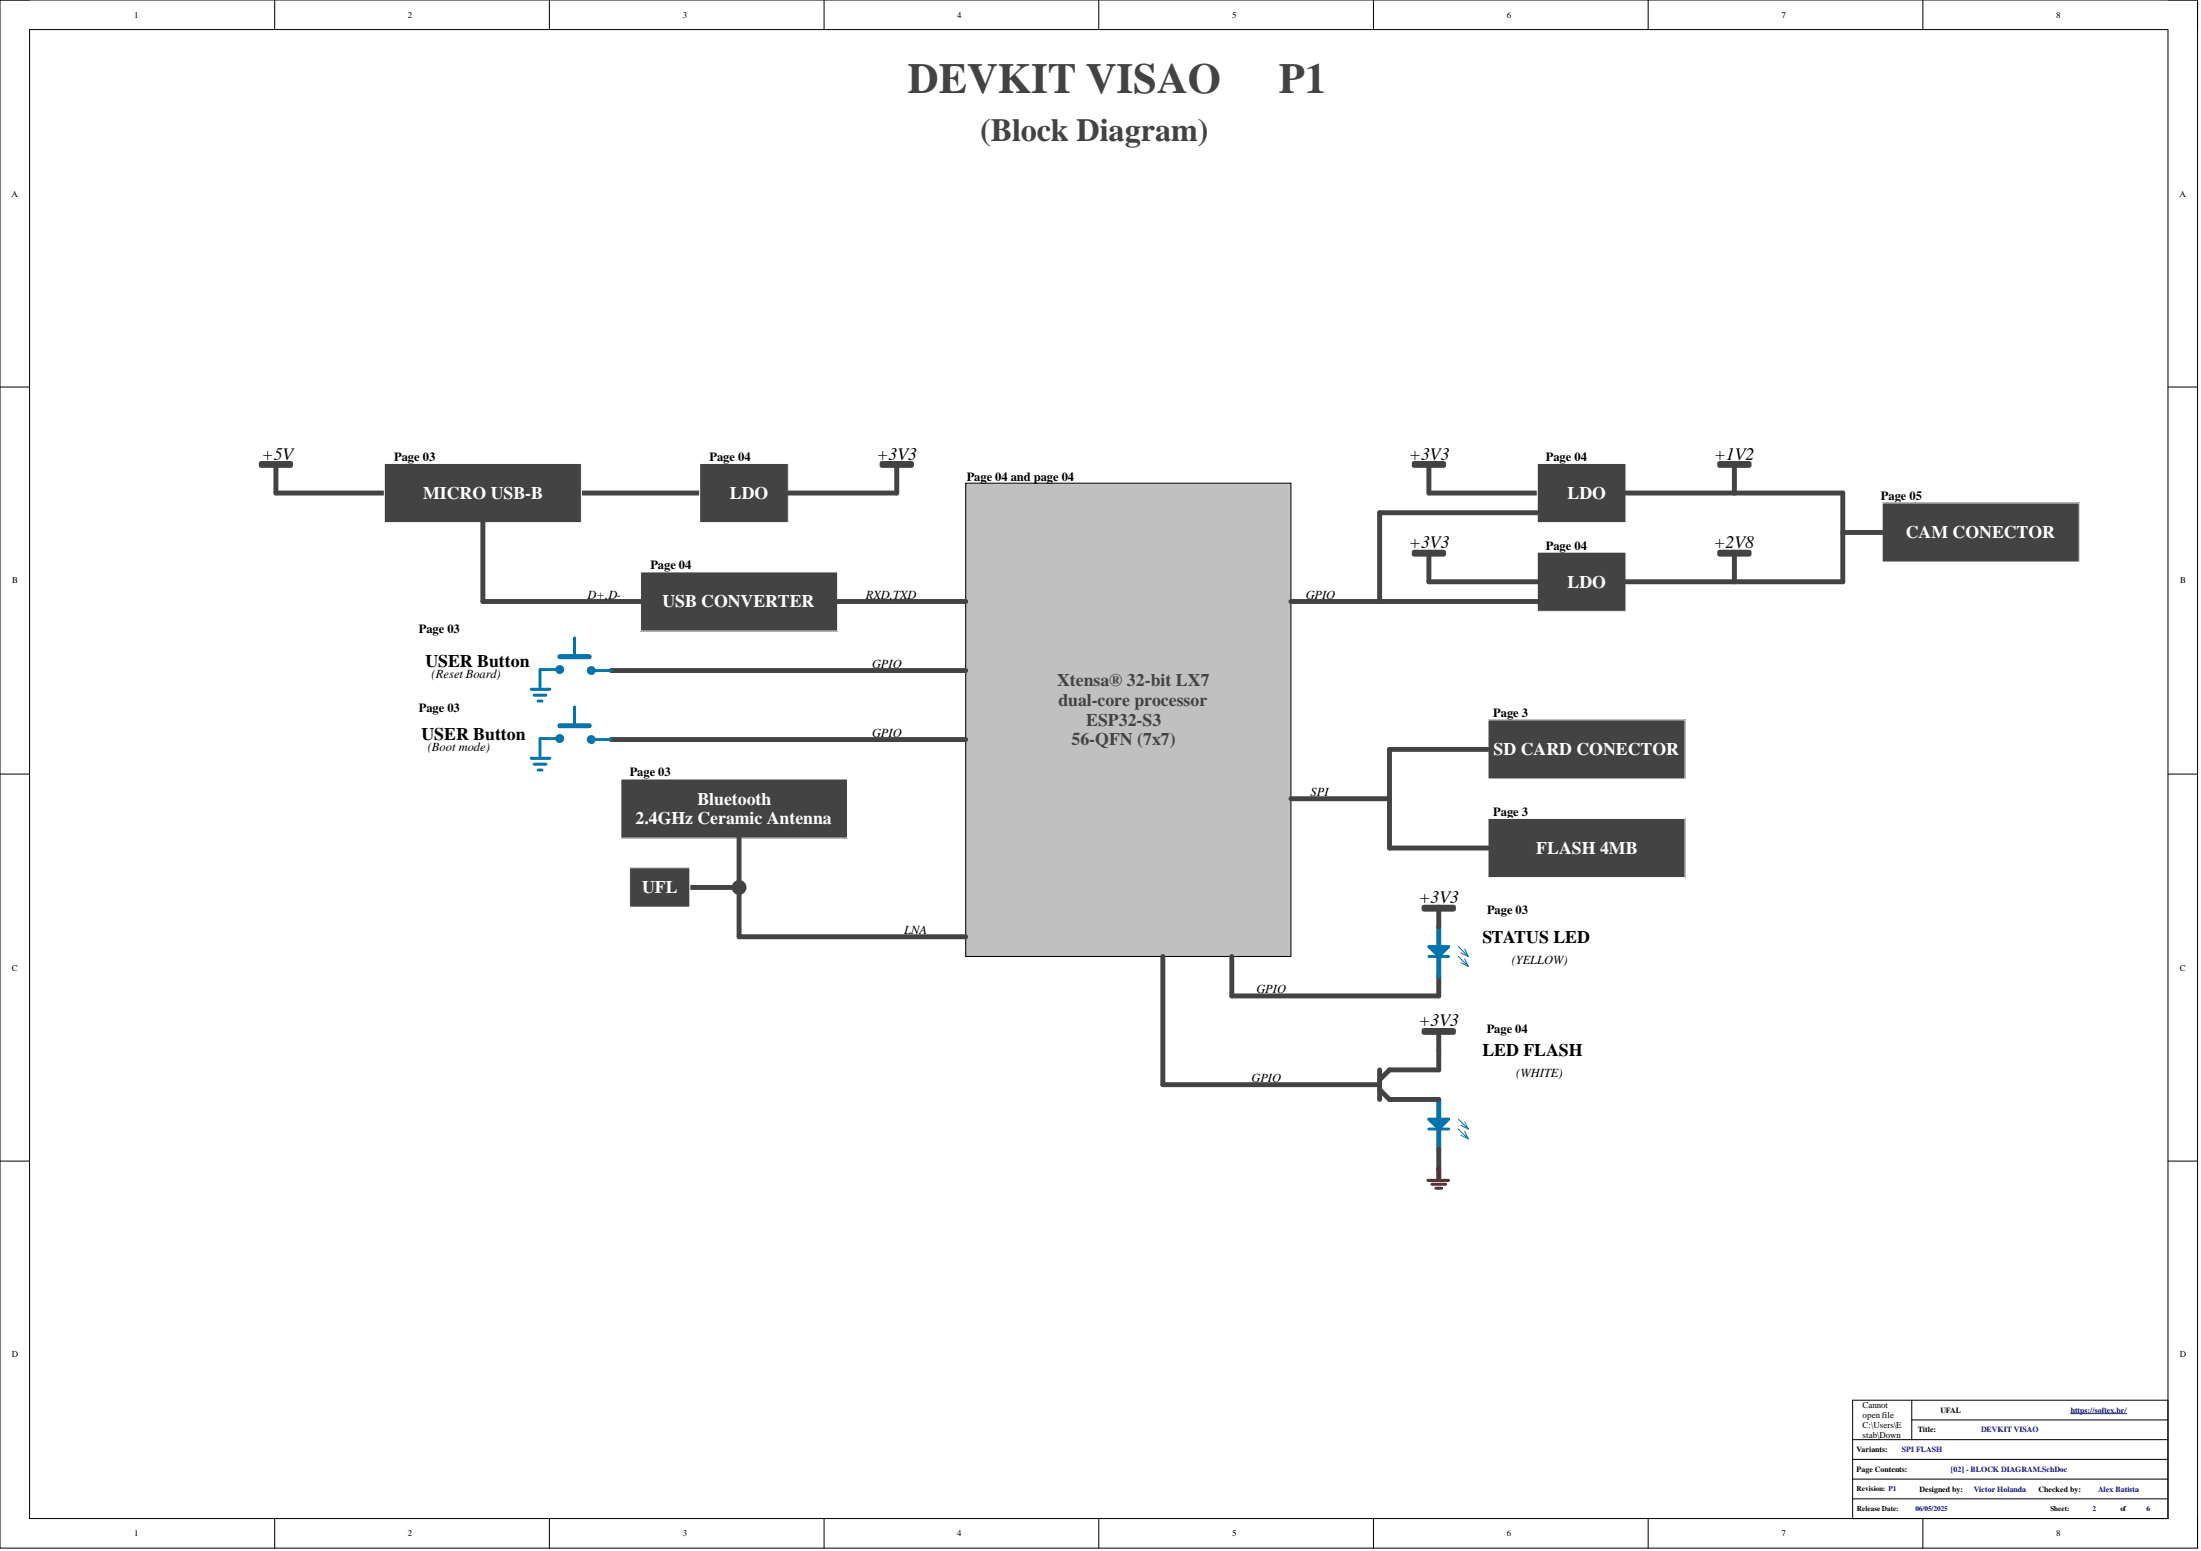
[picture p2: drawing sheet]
<svg xmlns="http://www.w3.org/2000/svg" width="566mm" height="399mm" viewBox="0 0 566 399" stroke-linecap="round" stroke-linejoin="round" font-family="sans-serif">
<g fill="none" stroke="#000" stroke-width=".26">
<path d="M0 0h565.3v398.3h-565.3zM0 0h7.6M70.7 0v7.6M141.3 0v7.6M212 0v7.6M282.7 0v7.6M353.3 0v7.6M424 0v7.6M494.7 0v7.6M557.7 0h7.6v7.6M7.6 7.6h550.1v383h-550.1zM0 99.6h7.6"/>
<path d="M557.7 99.6h7.6M0 199.1h7.6M557.7 199.1h7.6M0 298.7h7.6M557.7 298.7h7.6M70.7 390.6v7.7M141.3 390.6v7.7M212 390.6v7.7M282.7 390.6v7.7M353.3 390.6v7.7M424 390.6v7.7M494.7 390.6v7.7"/>
<path d="M565.3 390.6v7.7"/>
</g>
<path d="M71 119.2v7.6h27.9M149.6 126.8h30.4M366.3 233.4h7.6M366.3 233.9h7.6M370.1 233.4v5M370.1 251.1v5.1h-53.2" fill="none" stroke="#434343" stroke-width="1.3"/>
<path d="M370.1 238.4v12.7" fill="none" stroke="#0075ad" stroke-width="1.3"/>
<path d="M367.6 246.1h5.1M367.6 243.5h5.1l-2.6 2.6z" fill="none" stroke="#0075ad" stroke-width=".76"/>
<path d="M375.2 243.5l2.5 2.6M375.2 246.1l2.5 2.5M375.8 245.1l1.9 1M375.8 247.6l1.9 1M376.8 244.2l.9 1.9M376.8 246.7l.9 1.9" fill="none" stroke="#0075ad" stroke-width=".26"/>
<path d="M98.9 119.2h50.7v15.2h-50.7z" fill-rule="evenodd" fill="#434343"/>
<path d="M98.9 119.2h50.7v15.2h-50.7z" fill="none" stroke="#fff" stroke-width=".26"/>
<path d="M67.2 119.2h7.6M67.2 119.7h7.6" fill="none" stroke="#434343" stroke-width="1.3"/>
<path d="M367.6 243.5h5.1l-2.6 2.6z" fill="#0075ad"/>
<path d="M367.6 243.5h5.1l-2.6 2.6z" fill="none" stroke="#0075ad" stroke-width=".26"/>
<path d="M476.6 370.4h81.1M476.6 375.4h81.1M476.6 360.2h81.1v30.4h-81.1zM491.8 365.3h65.9M491.8 360.2v10.2M476.6 380.5h81.1M476.6 385.6h81.1" fill="none" stroke="#000" stroke-width=".26"/>
<path d="M532.7 363.6h14.3" fill="none" stroke="#000080" stroke-width=".26"/>
<path d="M180 119.2h22.8v15.2h-22.8z" fill-rule="evenodd" fill="#434343"/>
<path d="M180 119.2h22.8v15.2h-22.8z" fill="none" stroke="#fff" stroke-width=".26"/>
<path d="M226.9 119.2h7.6M226.9 119.7h7.6M230.7 119.2v7.6h-27.9" fill="none" stroke="#434343" stroke-width="1.3"/>
<path d="M164.8 147.1h50.7v15.2h-50.7z" fill-rule="evenodd" fill="#434343"/>
<path d="M164.8 147.1h50.7v15.2h-50.7z" fill="none" stroke="#fff" stroke-width=".26"/>
<path d="M363.8 119.2h7.6M363.8 119.7h7.6M367.6 119.2v7.6h27.9M124.2 133.2v21.5h40.6" fill="none" stroke="#434343" stroke-width="1.3"/>
<path d="M484.2 129.4h50.7v15.2h-50.7z" fill-rule="evenodd" fill="#434343"/>
<path d="M484.2 129.4h50.7v15.2h-50.7z" fill="none" stroke="#fff" stroke-width=".26"/>
<path d="M395.5 119.2h22.8v15.2h-22.8z" fill-rule="evenodd" fill="#434343"/>
<path d="M395.5 119.2h22.8v15.2h-22.8z" fill="none" stroke="#fff" stroke-width=".26"/>
<path d="M442.4 119.2h7.6M442.4 119.7h7.6M446.2 119.2v7.6h-27.9" fill="none" stroke="#434343" stroke-width="1.3"/>
<path d="M395.5 142.1h22.8v15.2h-22.8z" fill-rule="evenodd" fill="#434343"/>
<path d="M395.5 142.1h22.8v15.2h-22.8z" fill="none" stroke="#fff" stroke-width=".26"/>
<path d="M446.2 126.8h27.9v22.9h-55.8M474.1 137h10.1M442.4 142.1h7.6M442.4 142.6h7.6M446.2 142.1v7.6" fill="none" stroke="#434343" stroke-width="1.3"/>
<path d="M248.4 124.3h83.7v121.8h-83.7z" fill-rule="evenodd" fill="#c0c0c0"/>
<path d="M248.4 124.3h83.7v121.8h-83.7z" fill="none" stroke="#000" stroke-width=".26"/>
<path d="M159.7 200.4h58.3v15.2h-58.3z" fill-rule="evenodd" fill="#434343"/>
<path d="M159.7 200.4h58.3v15.2h-58.3z" fill="none" stroke="#fff" stroke-width=".26"/>
<path d="M190.1 215.6v25.4M177.5 228.3h12.6" fill="none" stroke="#434343" stroke-width="1.3"/>
<circle cx="190.1" cy="228.3" r="1.27" fill="#434343"/>
<circle cx="190.1" cy="228.3" r="1.27" fill="none" stroke="#434343" stroke-width="1.3"/>
<path d="M162 223.2h15.5v10.2h-15.5z" fill-rule="evenodd" fill="#434343"/>
<path d="M162 223.2h15.5v10.2h-15.5z" fill="none" stroke="#fff" stroke-width=".26"/>
<path d="M190.1 241h58.3" fill="none" stroke="#434343" stroke-width="1.3"/>
<path d="M382.8 185.2h50.7v15.2h-50.7z" fill-rule="evenodd" fill="#434343"/>
<path d="M382.8 185.2h50.7v15.2h-50.7z" fill="none" stroke="#fff" stroke-width=".26"/>
<path d="M382.8 210.5h50.7v15.3h-50.7z" fill-rule="evenodd" fill="#434343"/>
<path d="M382.8 210.5h50.7v15.3h-50.7z" fill="none" stroke="#fff" stroke-width=".26"/>
<path d="M215.5 154.7h32.9M332.1 154.7h63.4M382.8 192.8h-25.4v12.7h-25.3M357.4 218.2h25.4M366.3 265.1h7.6M366.3 265.6h7.6M370.1 265.1v5.1" fill="none" stroke="#434343" stroke-width="1.3"/>
<path d="M370.1 282.8v12.7" fill="none" stroke="#0075ad" stroke-width="1.3"/>
<path d="M367.6 290.4h5.1M367.6 287.9h5.1l-2.6 2.5z" fill="none" stroke="#0075ad" stroke-width=".76"/>
<path d="M375.2 287.9l2.5 2.5M375.2 290.4l2.5 2.6M375.8 289.5l1.9 .9M375.8 292l1.9 1M376.8 288.5l.9 1.9M376.8 291.1l.9 1.9" fill="none" stroke="#0075ad" stroke-width=".26"/>
<path d="M367.6 287.9h5.1l-2.6 2.5z" fill="#0075ad"/>
<path d="M367.6 287.9h5.1l-2.6 2.5z" fill="none" stroke="#0075ad" stroke-width=".26"/>
<path d="M157.2 190.2h91.2M299.1 246.1v32.9h55.8M316.9 246.1v10.1M354.9 275.2v7.6M370.1 270.2v5h-12.7l-2.5 2.6M354.9 280.3l2.5 2.5h12.7M370.1 295.5v5.1" fill="none" stroke="#434343" stroke-width="1.3"/>
<path d="M367.3 303.6h5.4M368.3 304.7h3.6M369.4 305.7h1.5" fill="none" stroke="#980000" stroke-width=".76"/>
<path d="M370.1 300.6v2.5" fill="none" stroke="#980000" stroke-width="1.3"/>
<path d="M144 186.7h7.6" fill="none" stroke="#0075ad" stroke-width="1.3"/>
<path d="M152.1 190.2h5.1" fill="none" stroke="#0075ad" stroke-width=".76"/>
<circle cx="152.1" cy="190.2" r=".76" fill="#0075ad"/>
<g fill="none" stroke="#0075ad" stroke-width=".76">
<path d="M138.9 190h5.1"/>
<circle cx="152.1" cy="190.2" r=".76"/>
</g>
<circle cx="144" cy="190" r=".76" fill="#0075ad"/>
<g fill="none" stroke="#0075ad" stroke-width=".76">
<path d="M152.1 172.5h5.1M136.6 195.1h4.9M137.4 196.6h3M138.4 198.1h1M138.9 190v4.8M147.8 181.9v4.8"/>
<circle cx="144" cy="190" r=".76"/>
</g>
<path d="M157.2 172.5h91.2" fill="none" stroke="#434343" stroke-width="1.3"/>
<path d="M144 168.9h7.6" fill="none" stroke="#0075ad" stroke-width="1.3"/>
<circle cx="152.1" cy="172.5" r=".76" fill="#0075ad"/>
<g fill="none" stroke="#0075ad" stroke-width=".76">
<path d="M138.9 172.2h5.1"/>
<circle cx="152.1" cy="172.5" r=".76"/>
</g>
<circle cx="144" cy="172.2" r=".76" fill="#0075ad"/>
<g fill="none" stroke="#0075ad" stroke-width=".76">
<path d="M136.6 177.3h4.9M137.4 178.8h3M138.9 172.2v4.9M147.8 164.1v4.8M138.4 180.4h1"/>
<circle cx="144" cy="172.2" r=".76"/>
</g>
<path d="M395.5 131.9h-40.6v22.8M363.8 142.1h7.6M363.8 142.6h7.6M367.6 142.1v7.6h27.9M357.4 205.5v12.7" fill="none" stroke="#434343" stroke-width="1.3"/>
<g font-size="11" fill="#434343">
<text x="233.6" y="24">DEVKIT VISAO</text>
<text x="329" y="24">P1</text>
</g>
<text font-size="8.3" fill="#434343" x="252.2" y="36.3">(Block Diagram)</text>
<g font-size="4.6">
<text x="67.3" y="118.2">+5V</text>
<text x="225.5" y="118.2">+3V3</text>
<text x="362.5" y="118.2">+3V3</text>
<text x="440.9" y="118.2">+1V2</text>
<text x="362.5" y="141">+3V3</text>
<text x="440.8" y="141">+2V8</text>
<text x="109.4" y="171.5">USER Button</text>
<text x="108.4" y="190.2">USER Button</text>
<text x="365" y="232.4">+3V3</text>
<text x="381.4" y="242.5">STATUS LED</text>
<text x="365" y="264.1">+3V3</text>
<text x="381.4" y="271.7">LED FLASH</text>
</g>
<g font-size="4.6" fill="#fff">
<text x="108.8" y="128.4">MICRO USB-B</text>
<text x="187.8" y="128.4">LDO</text>
<text x="403.2" y="128.4">LDO</text>
<text x="490.3" y="138.5">CAM CONECTOR</text>
<text x="403.2" y="151.2">LDO</text>
<text x="170.4" y="156.3">USB CONVERTER</text>
<text x="384.2" y="194.3">SD CARD CONECTOR</text>
<text x="179.4" y="207">Bluetooth</text>
<text x="163.5" y="212.1">2.4GHz Ceramic Antenna</text>
<text x="395.2" y="219.7">FLASH 4MB</text>
<text x="165.2" y="229.8">UFL</text>
</g>
<g font-size="4.6" fill="#434343">
<text x="271.9" y="176.6">Xtensa® 32-bit LX7</text>
<text x="272.3" y="181.6">dual-core processor</text>
<text x="275.6" y="191.8">56-QFN (7x7)</text>
<text x="279.4" y="186.7">ESP32-S3</text>
</g>
<g font-size="3.2">
<text x="101.4" y="118.5">Page 03</text>
<text x="182.5" y="118.5">Page 04</text>
<text x="397.7" y="118.5">Page 04</text>
<text x="248.7" y="123.6">Page 04 and page 04</text>
<text x="483.9" y="128.7">Page 05</text>
<text x="397.7" y="141.4">Page 04</text>
<text x="167.3" y="146.4">Page 04</text>
<text x="151.2" y="154.1">D+,D-</text>
<text x="222.7" y="154.1">RXD,TXD</text>
<text x="335.9" y="154.1">GPIO</text>
<text x="107.7" y="162.9">Page 03</text>
<text x="224.4" y="171.8">GPIO</text>
<text x="111" y="174.4">(Reset Board)</text>
<text x="107.7" y="183.2">Page 03</text>
<text x="384.1" y="184.5">Page 3</text>
<text x="224.4" y="189.6">GPIO</text>
<text x="110" y="193.1">(Boot mode)</text>
<text x="162" y="199.7">Page 03</text>
<text x="337.2" y="204.8">SPI</text>
<text x="384.1" y="209.9">Page 3</text>
<text x="382.5" y="235.2">Page 03</text>
<text x="232.6" y="240.3">LNA</text>
<text x="388.9" y="247.9">(YELLOW)</text>
<text x="323.2" y="255.5">GPIO</text>
<text x="382.5" y="265.7">Page 04</text>
<text x="322" y="278.4">GPIO</text>
<text x="390.1" y="277.1">(WHITE)</text>
</g>
<g font-size="2.3">
<text x="34.5" y="4.6">1</text>
<text x="105" y="4.6">2</text>
<text x="175.7" y="4.6">3</text>
<text x="246.2" y="4.6">4</text>
<text x="317" y="4.6">5</text>
<text x="387.6" y="4.6">6</text>
<text x="458.3" y="4.6">7</text>
<text x="529" y="4.6">8</text>
<text x="3" y="50.6">A</text>
<text x="560.7" y="50.6">A</text>
<text x="3.1" y="150.1">B</text>
<text x="560.8" y="150.1">B</text>
<text x="3" y="249.7">C</text>
<text x="560.8" y="249.7">C</text>
<text x="3" y="349.2">D</text>
<text x="560.8" y="349.2">D</text>
<text x="479.1" y="362.2">Cannot</text>
<text x="479.1" y="364.8">open file</text>
<text x="479.1" y="367.3">C:\Users\E</text>
<text x="479.1" y="369.8">stab\Down</text>
<text x="479.1" y="372.4">loads\Bras</text>
<text x="479.1" y="374.9">ão_Ufal.p</text>
<text x="479.1" y="377.5">ng. File</text>
<text x="479.1" y="380">does not</text>
<text x="479.1" y="382.5">exist.</text>
<text x="34.5" y="395.2">1</text>
<text x="105" y="395.2">2</text>
<text x="175.7" y="395.2">3</text>
<text x="246.2" y="395.2">4</text>
<text x="317" y="395.2">5</text>
<text x="387.6" y="395.2">6</text>
<text x="458.3" y="395.2">7</text>
<text x="529" y="395.2">8</text>
</g>
<g font-size="2">
<text x="499.2" y="363.4">UFAL</text>
<text x="493.3" y="368.5">Title:</text>
<text x="477.6" y="373.6">Variants:</text>
<text x="477.6" y="378.6">Page Contents:</text>
<text x="493.8" y="383.7">Designed by:</text>
<text x="524.4" y="383.7">Checked by:</text>
</g>
<g font-size="2" fill="#000080">
<text x="532.7" y="363.4">https://softex.br/</text>
<text x="509.6" y="368.5">DEVKIT VISAO</text>
<text x="489.3" y="373.6">SPI FLASH</text>
<text x="501.9" y="378.6">[02] - BLOCK DIAGRAM.SchDoc</text>
<text x="507.8" y="383.7">Victor Holanda</text>
<text x="539.7" y="383.7">Alex Batista</text>
</g>
<g font-size="1.9">
<text x="477.6" y="383.6">Revision: P1</text>
<text x="477.7" y="388.7">Release Date:</text>
<text x="527.5" y="388.7">Sheet:</text>
<text x="545.5" y="388.7">of</text>
</g>
<g font-size="1.9" fill="#000080">
<text x="492.7" y="388.7">06/05/2025</text>
<text x="538.3" y="388.7">2</text>
<text x="552.2" y="388.7">6</text>
</g>
</svg>
